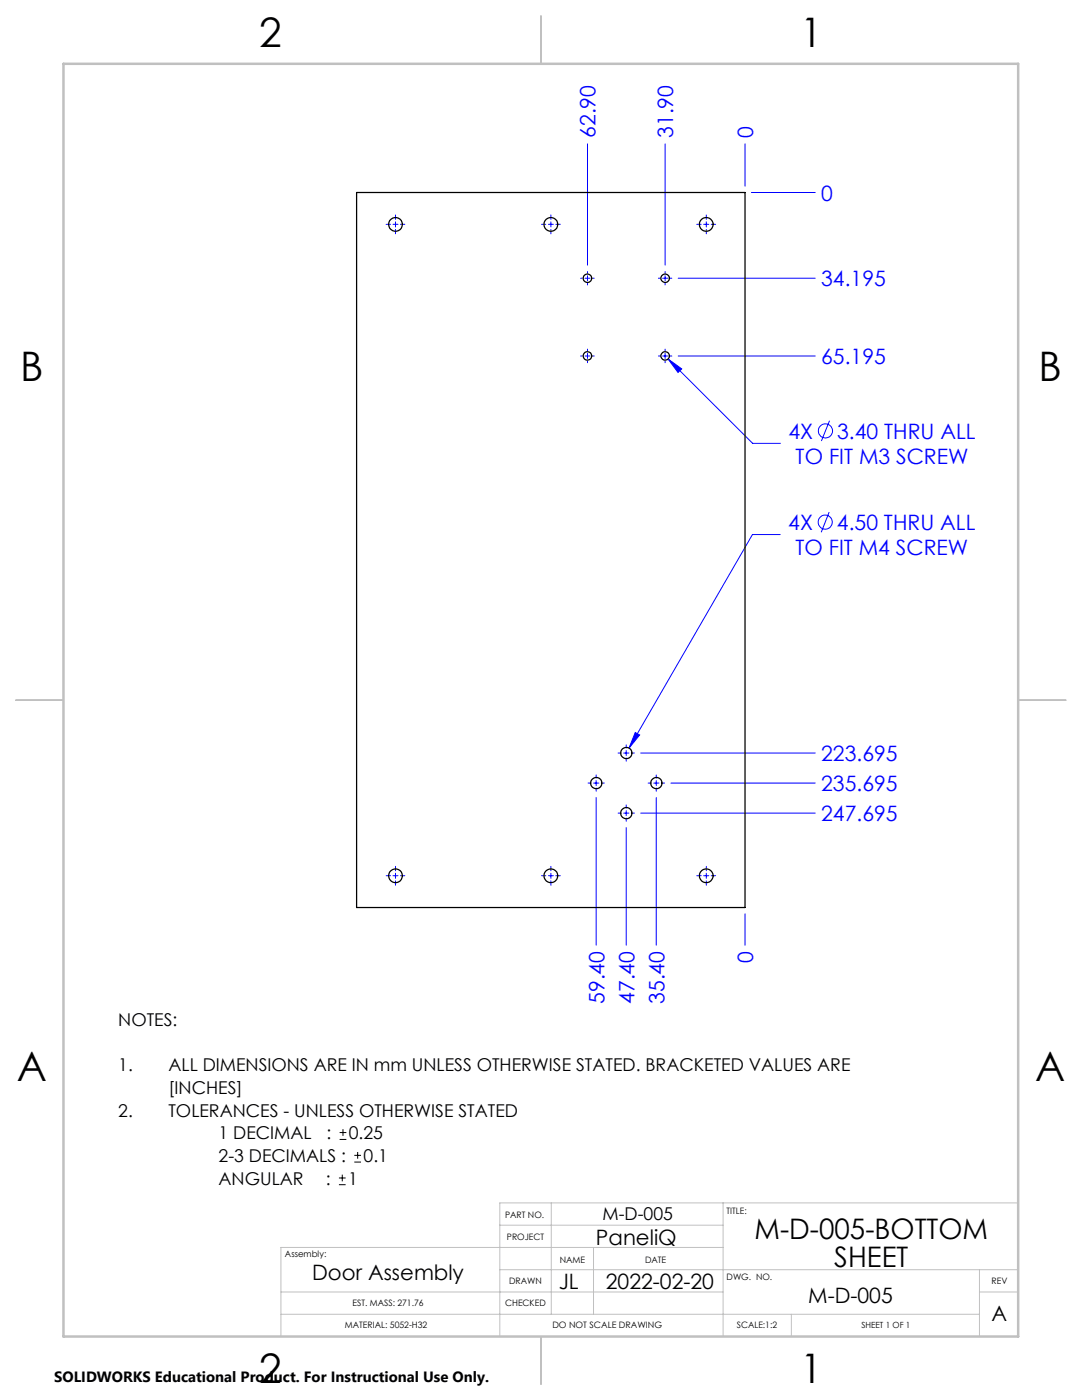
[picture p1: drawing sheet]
<svg xmlns="http://www.w3.org/2000/svg" width="216mm" height="279mm" viewBox="0 0 216 279" stroke-linecap="round" stroke-linejoin="round" font-family="sans-serif">
<g fill="none" stroke="#00f" stroke-width=".2">
<path d="M117.2 28.7v24.2M132.7 28.7v24.2M148.7 28.7v8.4M149.9 38.4h12.8M77 44.8h.9M78.4 44.8h1M78.9 42.9v.9M78.9 44.3v1M78.9 45.8v.9M79.9 44.8h.9M108.1 44.8h.8M109.4 44.8h1"/>
<path d="M109.9 42.9v.9M109.9 44.3v1M109.9 45.8v.9M110.9 44.8h.9M115.9 55.5h.3M116.7 55.5h1M117.2 54.2v.3M117.2 55v1M117.2 56.5v.4M118.2 55.5h.4M131.4 55.5h.3M132.2 55.5h1"/>
<path d="M132.7 54.2v.3M132.7 55v1M132.7 56.5v.4M133.7 55.5h.4M135.3 55.5h27.4M139 44.8h.9M140.4 44.8h1M140.9 42.9v.9M140.9 44.3v1M140.9 45.8v.9M141.9 44.8h.9M115.9 71h.3"/>
<path d="M116.7 71h1M117.2 69.7v.3M117.2 70.5v1M117.2 72v.4M118.2 71h.4M131.4 71h.3M132.2 71h1M132.7 69.7v.3M132.7 70.5v1M132.7 72v.4M133.3 71.6l2.7 2-.7 .7zM133.3 71.6l16.9 16.9h5.5"/>
<path d="M133.7 71h.4M135.3 71h27.4M165.5 84l-1.6 4M155.7 106.7h-5.6l-24.6 42.6M165.5 102.2l-1.6 4M117.3 156.3h.7M118.5 156.3h1M119 159.2v29.4M119 154.7v.6M119 155.8v1M119 157.3v.6M120 156.3h.6"/>
<path d="M123.3 150.3h.7M124.5 150.3h1M125 148.7v.6M125 149.8v1M125 151.3v.6M126 150.3h.6M126.8 146.2l.8 .5-2.1 2.6zM127.8 150.3h34.9M129.3 156.3h.7M130.5 156.3h1M131 159.2v29.4M131 154.7v.6"/>
<path d="M131 155.8v1M131 157.3v.6M132 156.3h.6M133.9 156.3h28.8M77 174.8h.9M78.4 174.8h1M78.9 172.9v.9M78.9 174.3v1M78.9 175.8v.9M79.9 174.8h.9M108.1 174.8h.8M109.4 174.8h1"/>
<path d="M109.9 172.9v.9M109.9 174.3v1M109.9 175.8v.9M110.9 174.8h.9M123.3 162.3h.7M124.5 162.3h1M125 165.2v23.4M125 160.7v.6M125 161.8v1M125 163.3v.6M126 162.3h.6M127.8 162.3h34.9"/>
<path d="M139 174.8h.9M140.4 174.8h1M140.9 172.9v.9M140.9 174.3v1M140.9 175.8v.9M141.9 174.8h.9M148.7 182.4v6.2"/>
<circle cx="164.7" cy="86" r="1.42"/>
<circle cx="164.7" cy="104.2" r="1.42"/>
</g>
<path d="M67.6 236.4h1.4M67.6 235.1h1.4M67.8 227.4h1.3M67.8 226h1.3M68.3 234.4v1.4M68.4 225.4v1.3M70.7 231.9h1.3M70.7 230.6h1.3M71.4 229.9v1.3" fill="none" stroke="#000" stroke-width=".2"/>
<path d="M56.1 257.8h88.2M99.7 253.4h103.5M99.7 244.5h44.6M110 240.1v22.2M118.4 249v13.3M144.3 240.1v26.6M144.3 249h-88.2v17.7M195.4 253.4v13.3M195.4 257.8h7.8M203.2 240.1h-103.5v26.6M56.1 262.3h139.3M157.9 262.3v4.4" fill="none" stroke="#c0c0c0" stroke-width=".2"/>
<path d="M108 3.2v9.5M3.1 139.7h9.6M203.2 139.7h9.5M108 266.7v9.6" fill="none" stroke="#c0c0c0" stroke-width=".25"/>
<path d="M12.7 12.7h190.5v254h-190.5z" fill="none" stroke="#c0c0c0" stroke-width=".5"/>
<path d="M126.8 146.2l-1.3 3.1 2.1-2.6zM133.3 71.6l2 2.7 .7-.7z" fill="#00f"/>
<g fill="none" stroke="#000" stroke-width=".25">
<path d="M71.2 38.4h77.5v142.7h-77.5z"/>
<circle cx="78.9" cy="44.8" r="1.37"/>
<circle cx="109.9" cy="44.8" r="1.38"/>
<circle cx="117.2" cy="55.5" r=".85"/>
<circle cx="132.7" cy="55.5" r=".84"/>
<circle cx="140.9" cy="44.8" r="1.38"/>
<circle cx="117.2" cy="71" r=".86"/>
<circle cx="132.7" cy="71" r=".85"/>
<circle cx="119" cy="156.3" r="1.12"/>
<circle cx="125" cy="150.3" r="1.11"/>
<circle cx="131" cy="156.3" r="1.12"/>
<circle cx="78.9" cy="174.8" r="1.37"/>
<circle cx="109.9" cy="174.8" r="1.38"/>
<circle cx="125" cy="162.3" r="1.12"/>
<circle cx="140.9" cy="174.8" r="1.38"/>
</g>
<g font-size="8.1">
<text x="51.7" y="9.3">2</text>
<text x="159.7" y="9.3">1</text>
<text x="4" y="76">B</text>
<text x="207.2" y="76">B</text>
<text x="3.3" y="215.7">A</text>
<text x="206.5" y="215.7">A</text>
<text x="51.7" y="276">2</text>
<text x="159.7" y="276">1</text>
</g>
<g font-size="5.6">
<text x="150.5" y="247.3">M-D-005-BOTTOM</text>
<text x="166.5" y="252.9">SHEET</text>
</g>
<g font-size="4.2" fill="#00f">
<text x="118.8" y="27.5" transform="rotate(-90 118.8 27.5)">62.90</text>
<text x="134.3" y="27.5" transform="rotate(-90 134.3 27.5)">31.90</text>
<text x="150.3" y="27.5" transform="rotate(-90 150.3 27.5)">0</text>
<text x="163.9" y="40">0</text>
<text x="163.9" y="57.1">34.195</text>
<text x="163.9" y="72.6">65.195</text>
<text x="157.3" y="87.5">4X</text>
<text x="167.1" y="87.5">3.40 THRU ALL</text>
<text x="158.8" y="92.6">TO FIT M3 SCREW</text>
<text x="157.3" y="105.7">4X</text>
<text x="167" y="105.7">4.50 THRU ALL</text>
<text x="158.7" y="110.8">TO FIT M4 SCREW</text>
<text x="163.9" y="151.9">223.695</text>
<text x="163.9" y="157.9">235.695</text>
<text x="163.9" y="163.9">247.695</text>
<text x="150.3" y="192.1" transform="rotate(-90 150.3 192.1)">0</text>
<text x="120.6" y="200.4" transform="rotate(-90 120.6 200.4)">59.40</text>
<text x="126.6" y="200.4" transform="rotate(-90 126.6 200.4)">47.40</text>
<text x="132.6" y="200.4" transform="rotate(-90 132.6 200.4)">35.40</text>
</g>
<g font-size="4.2">
<text x="118.9" y="248.4">PaneliQ</text>
<text x="62.3" y="255.4">Door Assembly</text>
<text x="111.5" y="257.3">JL</text>
<text x="120.9" y="257.3">2022-02-20</text>
<text x="161.3" y="260">M-D-005</text>
<text x="197.9" y="263.6">A</text>
</g>
<g font-size="3.5">
<text x="23.6" y="204.7">NOTES:</text>
<text x="23.6" y="213.8">1.</text>
<text x="33.6" y="213.8">ALL DIMENSIONS ARE IN mm UNLESS OTHERWISE STATED. BRACKETED VALUES ARE</text>
<text x="33.6" y="218.3">[INCHES]</text>
<text x="23.6" y="222.8">2.</text>
<text x="33.6" y="222.8">TOLERANCES - UNLESS OTHERWISE STATED</text>
<text x="43.6" y="227.4">1 DECIMAL</text>
<text x="65.1" y="227.4">:</text>
<text x="69.6" y="227.4">0.25</text>
<text x="43.6" y="231.9">2-3 DECIMALS :</text>
<text x="72.5" y="231.9">0.1</text>
<text x="43.6" y="236.4">ANGULAR</text>
<text x="65" y="236.4">:</text>
<text x="69.5" y="236.4">1</text>
<text x="120.2" y="243.5">M-D-005</text>
</g>
<text font-size="3" x="10.8" y="275.7">SOLIDWORKS Educational Product. For Instructional Use Only.</text>
<g font-size="1.8">
<text x="100.8" y="243.2">PART NO.</text>
<text x="145" y="242.3">TITLE:</text>
<text x="56.9" y="250.8">Assembly:</text>
<text x="101.1" y="247.4">PROJECT</text>
<text x="111.7" y="252">NAME</text>
<text x="128.7" y="252">DATE</text>
<text x="101.6" y="256.2">DRAWN</text>
<text x="145" y="255.4">DWG. NO.</text>
<text x="197.8" y="256.2">REV</text>
<text x="70.3" y="260.7">EST. MASS: 271.76</text>
<text x="100.8" y="260.7">CHECKED</text>
<text x="68.8" y="265.1">MATERIAL: 5052-H32</text>
<text x="110.2" y="265.1">DO NOT SCALE DRAWING</text>
<text x="147" y="265.1">SCALE:1:2</text>
</g>
<text font-size="1.7" x="171.9" y="265">SHEET 1 OF 1</text>
</svg>
